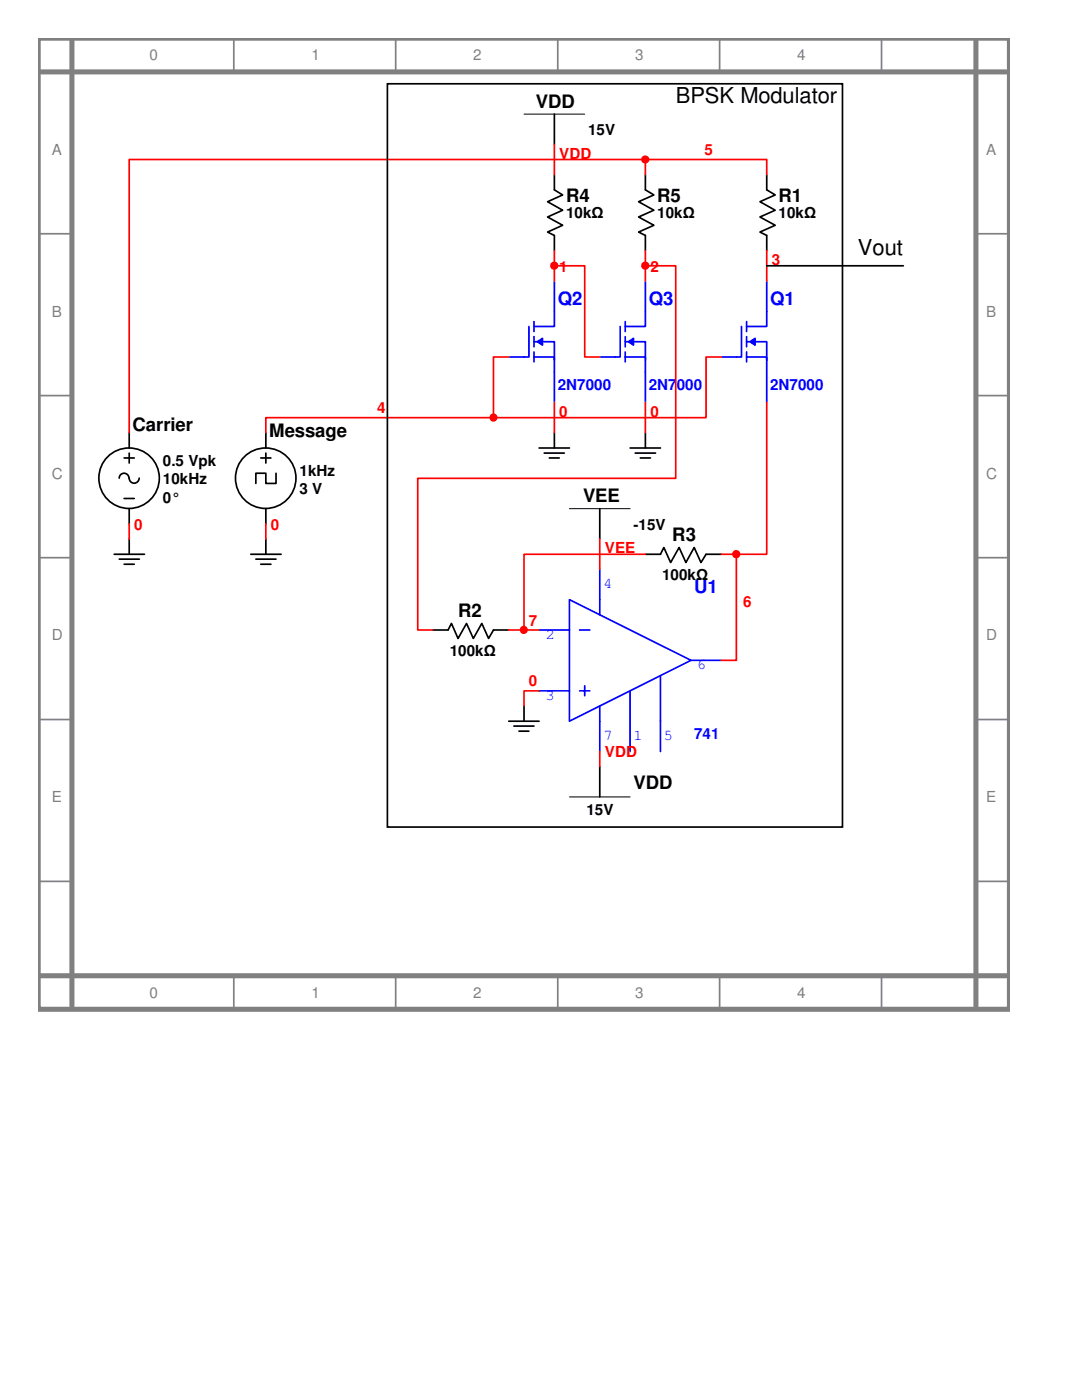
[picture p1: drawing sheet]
<svg xmlns="http://www.w3.org/2000/svg" width="216mm" height="279mm" viewBox="0 0 216 279" stroke-linecap="round" stroke-linejoin="round" font-family="sans-serif">
<path d="M7.6 7.6h193.8v193.8h-193.8zM7.6 14.4h193.2M14.4 7.6v193.2M194.7 7.6v193.2M7.6 194.7h193.2" fill="none" stroke="#808080" stroke-width="1"/>
<g fill="none" stroke="#808080" stroke-width=".34">
<path d="M46.7 7.6v6.8M79 7.6v6.8M111.3 7.6v6.8M143.6 7.6v6.8M175.9 7.6v6.8M7.6 46.7h6.8M194.7 46.7h6.8M7.6 79h6.8M194.7 79h6.8M7.6 111.3h6.8M194.7 111.3h6.8M7.6 143.6h6.8"/>
<path d="M194.7 143.6h6.8M7.6 175.9h6.8M194.7 175.9h6.8M46.7 194.7v6.8M79 194.7v6.8M111.3 194.7v6.8M143.6 194.7v6.8M175.9 194.7v6.8"/>
</g>
<g fill="none" stroke="#000" stroke-width=".34">
<path d="M153 34.9v3l1.7 1-3.1 1.4 3.1 1.7-3.1 1.3 3.1 1.7-3.1 1.3 1.4 .7v3M23.8 95.4a.97 .97 0 0 1 1-1 .97 .97 0 0 1 .9 1M24.8 91.4h2M24.8 99.5h2M25.8 95.4a1 1 0 0 0 1 1 1 1 0 0 0 1-1M25.8 86.4v3M25.8 90.4v2M22.8 110.6h6M23.8 111.6h4M24.8 112.6h2M25.8 101.5v3.1M25.8 107.6v3"/>
<path d="M50 110.6h6.1M51.1 111.6h4M52 112.6h2.1M53 107.6v3"/>
<circle cx="25.8" cy="95.4" r="6"/>
</g>
<path d="M25.8 104.6v3" fill="none" stroke="#f00" stroke-width=".34"/>
<path d="M148 65.2v6h-1.1M149 68.2h4v3.7M149 71.2h4v3.1M153 62.1v3.1h-4" fill="none" stroke="#00f" stroke-width=".34"/>
<path d="M149.6 68.2l1.1-.7v1.4z" fill="#00f"/>
<g fill="none" stroke="#00f" stroke-width=".34">
<path d="M153 56.1v6M105.5 65.2v6h-.9M106.6 68.2h4v3.7M106.6 71.2h4v3.1M110.6 62.1v3.1h-4M143.9 71.2h3M149 64.2v2M149 67.2v2M149 70.2v2M149.6 68.2l1.1-.7v1.4zM153 74.3v6M113.6 119.7l24.3 12.1-24.3 12.1z"/>
<path d="M119.7 113.6v9.1M107.6 137.9h6M107.6 125.7h6M115.7 137.9h2M115.7 125.7h2M116.7 136.9v2M125.7 137.9v12.1M131.8 134.8v15.2M137.9 131.8h6M119.7 140.9v9.1"/>
</g>
<path d="M153 50v6.1M53 104.6v3" fill="none" stroke="#f00" stroke-width=".34"/>
<g fill="none" stroke="#000" stroke-width=".34">
<path d="M153 53h27.3M52 91.4h2.1M53 86.4v3M53 90.4v2M55.1 94.4v2.1h-2.1v-2.1h-1.9v2.1M53 101.5v3.1M119.7 101.5v6.1M101.5 143.9h6.1M102.5 144.9h4.1M103.5 145.9h2M104.6 140.9v3M119.7 153v6"/>
<circle cx="53" cy="95.4" r="6"/>
</g>
<path d="M113.6 101.5h12.1M113.6 159h12.1" fill="none" stroke="#000" stroke-width=".2"/>
<path d="M107.2 68.2l1-.7v1.4z" fill="#00f"/>
<path d="M110.6 56.1v6M101.5 71.2h3.1M106.6 64.2v2M106.6 67.2v2M106.6 70.2v2M107.2 68.2l1-.7v1.4zM110.6 74.3v6M123.7 65.2v6h-1M124.8 68.2h4v3.7M124.8 71.2h4v3.1M128.8 62.1v3.1h-4" fill="none" stroke="#00f" stroke-width=".34"/>
<path d="M110.6 34.9v3l1.7 1-3 1.4 3 1.7-3 1.3 3 1.7-3 1.3 1.3 .7v3M110.6 22.8v6M128.8 34.9v3l1.7 1-3.1 1.4 3.1 1.7-3.1 1.3 3.1 1.7-3.1 1.3 1.4 .7v3M107.6 89.4h6M108.6 90.4h4M109.6 91.4h2M110.6 86.4v3" fill="none" stroke="#000" stroke-width=".34"/>
<path d="M104.6 22.8h12.1" fill="none" stroke="#000" stroke-width=".2"/>
<path d="M110.6 28.8v6.1M110.6 80.3v6.1" fill="none" stroke="#f00" stroke-width=".34"/>
<path d="M125.4 68.2l1-.7v1.4z" fill="#00f"/>
<path d="M128.8 56.1v6M119.7 71.2h3M124.8 64.2v2M124.8 67.2v2M124.8 70.2v2M125.4 68.2l1-.7v1.4zM128.8 74.3v6" fill="none" stroke="#00f" stroke-width=".34"/>
<circle cx="110.6" cy="53" r=".66" fill="#f00"/>
<g fill="none" stroke="#f00" stroke-width=".34">
<path d="M110.6 53h6.1v18.2h3M110.6 50v6.1"/>
<circle cx="110.6" cy="53" r=".66"/>
</g>
<circle cx="128.8" cy="31.8" r=".66" fill="#f00"/>
<g fill="none" stroke="#f00" stroke-width=".34">
<path d="M128.8 31.8h24.2v3.1M128.8 31.8h-103v54.6M128.8 31.8v3.1M128.8 80.3v6.1"/>
<circle cx="128.8" cy="31.8" r=".66"/>
</g>
<path d="M125.7 89.4h6.1M126.7 90.4h4.1M127.8 91.4h2M128.8 86.4v3" fill="none" stroke="#000" stroke-width=".34"/>
<circle cx="98.5" cy="83.3" r=".65" fill="#f00"/>
<g fill="none" stroke="#f00" stroke-width=".34">
<path d="M101.5 71.2h-3v12.2M143.9 71.2h-3v12.2h-42.4M98.5 83.4h-45.5v3M119.7 107.6v6M107.6 137.9h-3v3M119.7 150v3"/>
<circle cx="98.5" cy="83.3" r=".65"/>
</g>
<path d="M128.8 110.6h3l.7-1.3 1.3 3 1.7-3 1.4 3 1.6-3 1.4 3 1-1.7h3M86.4 125.7h3l.7-1.3 1.3 3 1.7-3 1.3 3 1.7-3 1.4 3 1-1.7h3" fill="none" stroke="#000" stroke-width=".34"/>
<circle cx="104.5" cy="125.7" r=".65" fill="#f00"/>
<g fill="none" stroke="#f00" stroke-width=".34">
<path d="M128.8 110.6h-24.2v15.1M101.5 125.7h6.1"/>
<circle cx="104.5" cy="125.7" r=".65"/>
</g>
<circle cx="128.8" cy="53" r=".66" fill="#f00"/>
<g fill="none" stroke="#f00" stroke-width=".34">
<path d="M128.8 53h6v42.5h-51.4v30.2h3M128.8 50v6.1"/>
<circle cx="128.8" cy="53" r=".66"/>
</g>
<circle cx="146.9" cy="110.6" r=".66" fill="#f00"/>
<g fill="none" stroke="#f00" stroke-width=".34">
<path d="M153 80.3v30.3h-6.1M143.9 110.6h3M146.9 110.6v21.2h-3"/>
<circle cx="146.9" cy="110.6" r=".66"/>
</g>
<path d="M77.3 16.7h90.8v148.4h-90.8z" fill="none" stroke="#000" stroke-width=".34"/>
<g font-size="4.4">
<text x="134.8" y="20.6">BPSK Modulator</text>
<text x="171.2" y="50.9">Vout</text>
</g>
<g font-size="3.7">
<text x="106.9" y="21.5">VDD</text>
<text x="112.9" y="40.3">R4</text>
<text x="131.1" y="40.3">R5</text>
<text x="155.4" y="40.3">R1</text>
<text x="26.5" y="86.1">Carrier</text>
<text x="53.7" y="87.1">Message</text>
<text x="116.3" y="100.2">VEE</text>
<text x="134.2" y="108">R3</text>
<text x="91.4" y="123.1">R2</text>
<text x="126.4" y="157.4">VDD</text>
</g>
<g font-size="3.7" fill="#00f">
<text x="111.3" y="60.9">Q2</text>
<text x="129.5" y="60.9">Q3</text>
<text x="153.7" y="60.9">Q1</text>
<text x="138.5" y="118.4">U1</text>
</g>
<g font-size="3" fill="#808080">
<text x="29.8" y="12.1">0</text>
<text x="62.1" y="12.1">1</text>
<text x="94.4" y="12.1">2</text>
<text x="126.7" y="12.1">3</text>
<text x="159" y="12.1">4</text>
<text x="10.3" y="30.9">A</text>
<text x="196.8" y="30.9">A</text>
<text x="10.3" y="63.2">B</text>
<text x="196.8" y="63.2">B</text>
<text x="10.3" y="95.5">C</text>
<text x="196.8" y="95.5">C</text>
<text x="10.3" y="127.8">D</text>
<text x="196.8" y="127.8">D</text>
<text x="10.3" y="160.1">E</text>
<text x="196.8" y="160.1">E</text>
<text x="29.8" y="199.2">0</text>
<text x="62.1" y="199.2">1</text>
<text x="94.4" y="199.2">2</text>
<text x="126.7" y="199.2">3</text>
<text x="159" y="199.2">4</text>
</g>
<g font-size="3">
<text x="117.3" y="27">15V</text>
<text x="112.9" y="43.4">10kΩ</text>
<text x="131.1" y="43.4">10kΩ</text>
<text x="155.4" y="43.4">10kΩ</text>
<text x="32.5" y="92.9">0.5 Vpk</text>
<text x="59.8" y="94.9">1kHz</text>
<text x="32.5" y="96.6">10kHz</text>
<text x="32.5" y="100.3">0°</text>
<text x="59.8" y="98.6">3 V</text>
<text x="126.4" y="105.7">-15V</text>
<text x="132.1" y="115.8">100kΩ</text>
<text x="89.7" y="130.9">100kΩ</text>
<text x="117" y="162.6">15V</text>
</g>
<g font-size="3" fill="#f00">
<text x="111.6" y="31.7">VDD</text>
<text x="140.5" y="31">5</text>
<text x="154" y="52.9">3</text>
<text x="111.6" y="54.2">1</text>
<text x="129.8" y="54.2">2</text>
<text x="75.3" y="82.5">4</text>
<text x="111.6" y="83.1">0</text>
<text x="129.8" y="83.1">0</text>
<text x="26.8" y="105.7">0</text>
<text x="54.1" y="105.7">0</text>
<text x="120.7" y="110.4">VEE</text>
<text x="105.5" y="124.9">7</text>
<text x="148.3" y="121.2">6</text>
<text x="105.5" y="137">0</text>
<text x="120.7" y="151.1">VDD</text>
</g>
<g font-size="3" fill="#00f">
<text x="111.3" y="77.8">2N7000</text>
<text x="129.5" y="77.8">2N7000</text>
<text x="153.7" y="77.8">2N7000</text>
<text x="120.4" y="117.4">4</text>
<text x="108.9" y="127.5">2</text>
<text x="139.2" y="133.6">6</text>
<text x="108.9" y="139.6">3</text>
<text x="120.4" y="147.7">7</text>
<text x="126.4" y="147.7">1</text>
<text x="132.5" y="147.7">5</text>
<text x="138.5" y="147.4">741</text>
</g>
</svg>
